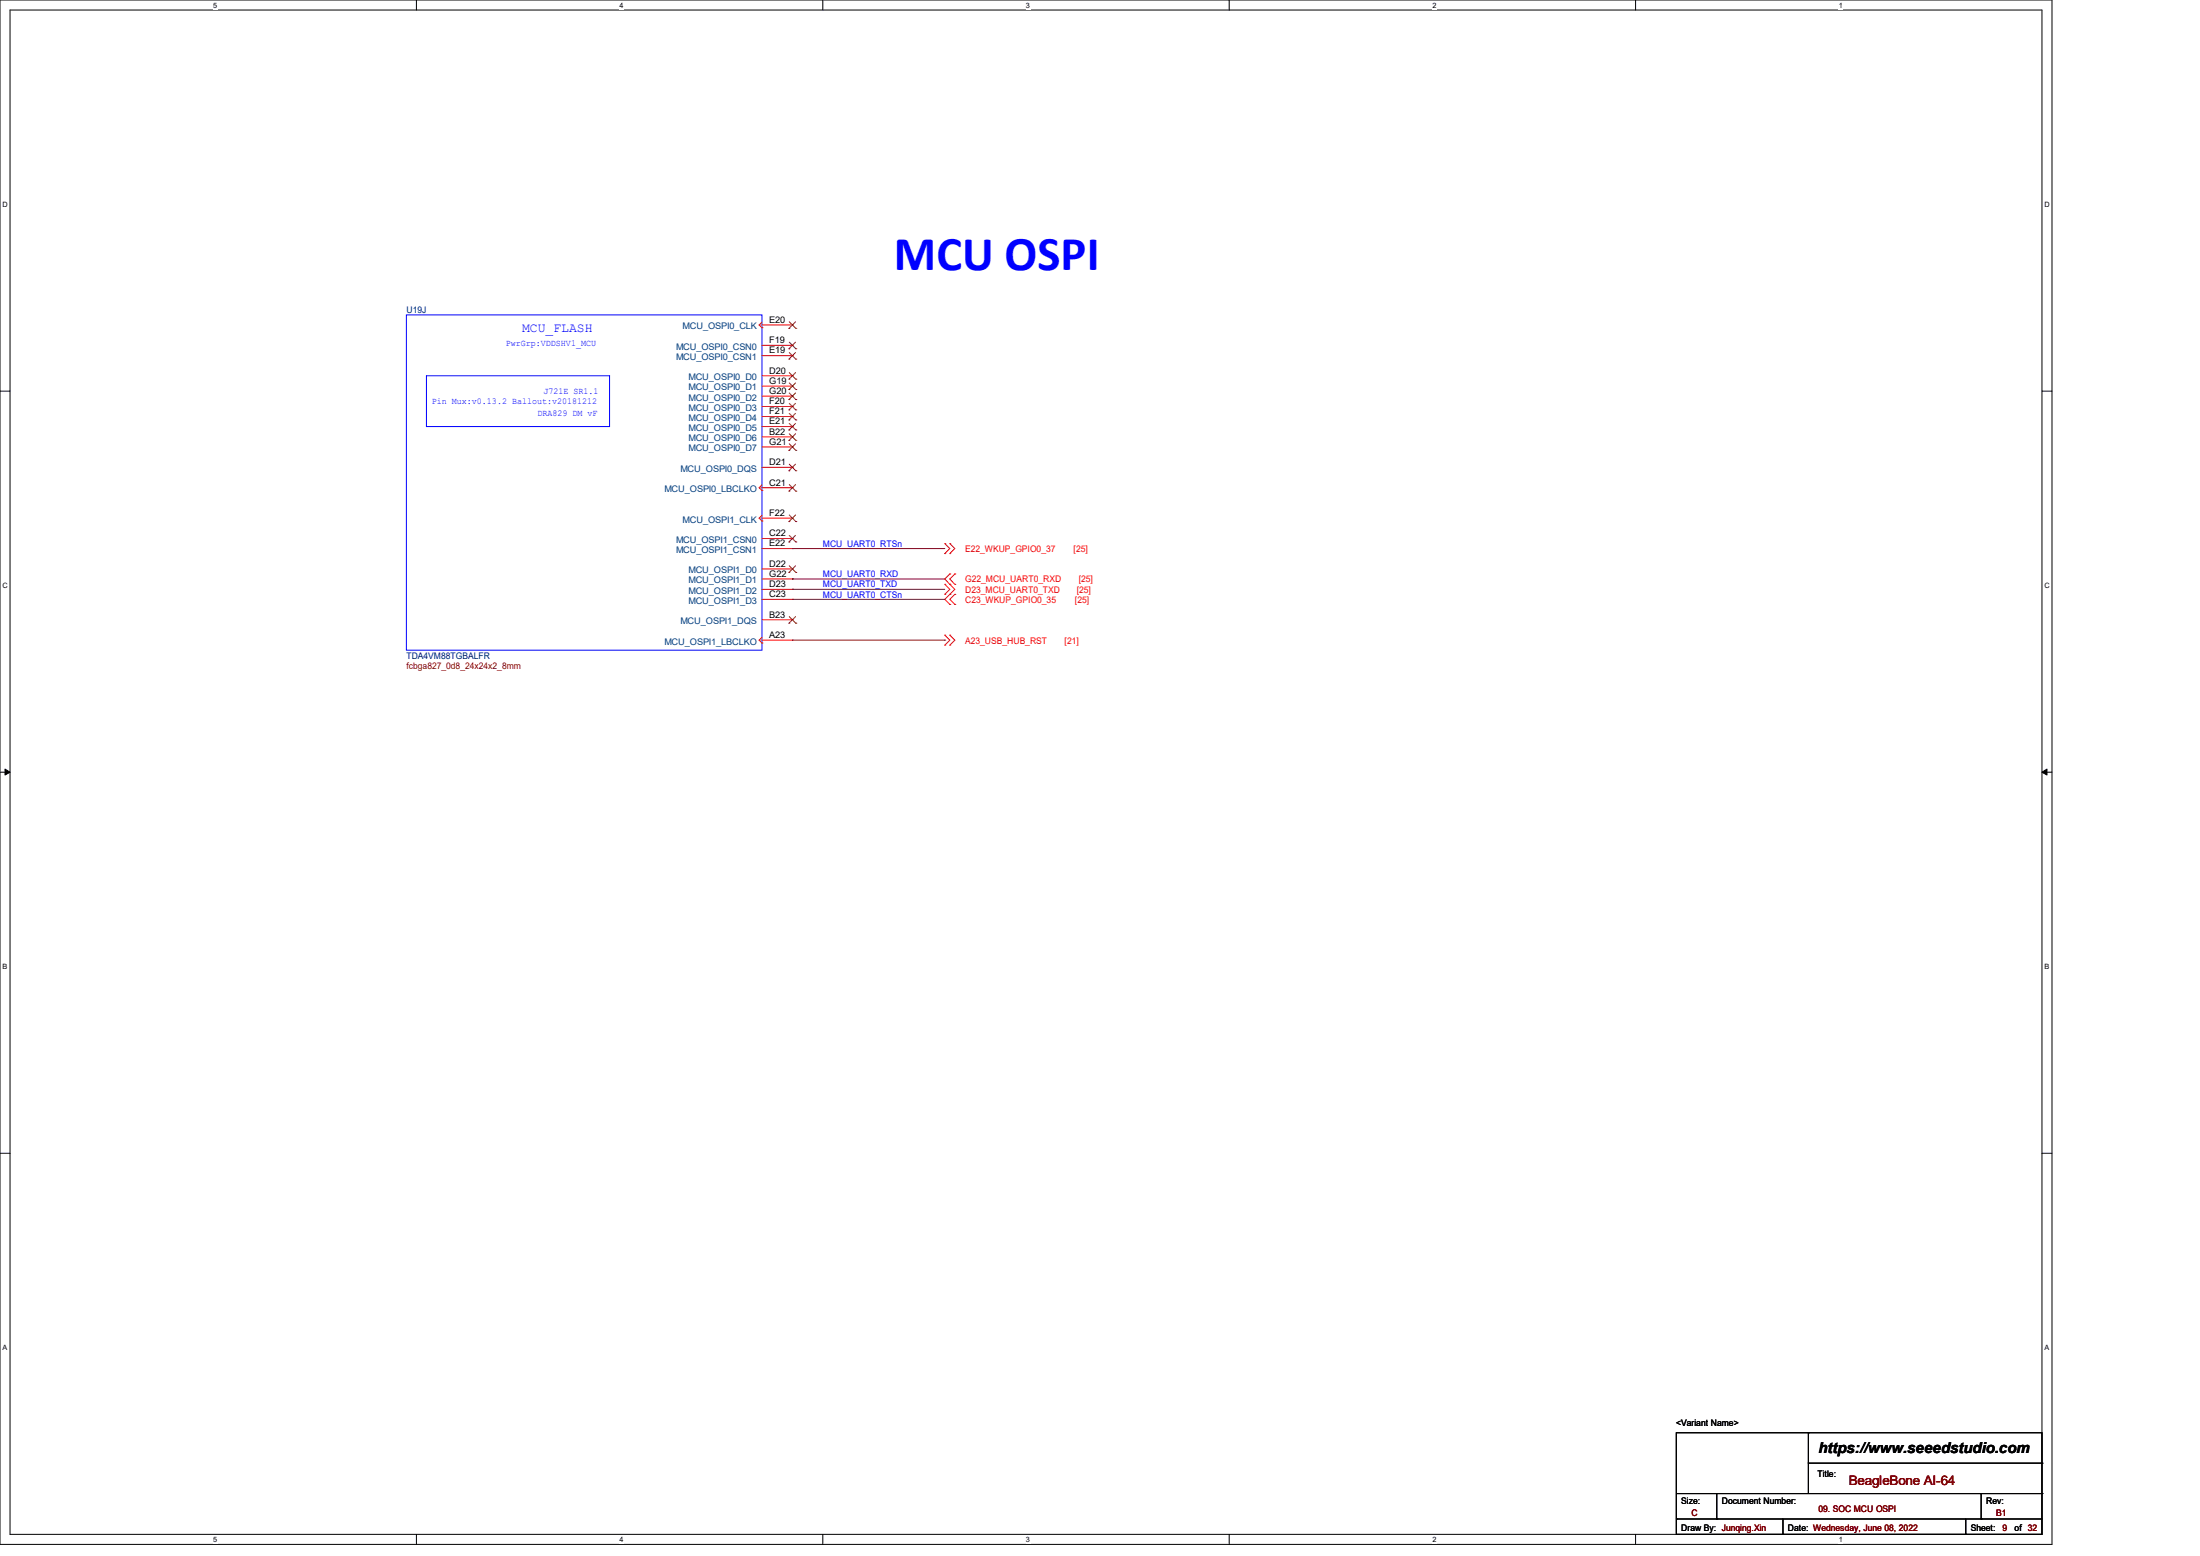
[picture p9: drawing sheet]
<svg xmlns="http://www.w3.org/2000/svg" width="297mm" height="210mm" viewBox="0 0 297 210" stroke-linecap="round" stroke-linejoin="round" font-family="sans-serif">
<path d="M0 0h277v208.4h-277zM1.4 1.4h274.3v205.7h-274.3z" fill="none" stroke="#000" stroke-width=".14"/>
<g fill="#fff">
<path d="M28.8 .1h.5v1.1h-.5z"/>
<path d="M28.8 207.2h.5v1.1h-.5z"/>
</g>
<path d="M56.2 0v1.4M56.2 207.1v1.3" fill="none" stroke="#000" stroke-width=".14"/>
<g fill="#fff">
<path d="M83.7 .1h.5v1.1h-.5z"/>
<path d="M83.7 207.2h.5v1.1h-.5z"/>
</g>
<path d="M111.1 0v1.4M111.1 207.1v1.3" fill="none" stroke="#000" stroke-width=".14"/>
<g fill="#fff">
<path d="M138.5 .1h.6v1.1h-.6z"/>
<path d="M138.5 207.2h.6v1.1h-.6z"/>
</g>
<path d="M165.9 0v1.4M165.9 207.1v1.3" fill="none" stroke="#000" stroke-width=".14"/>
<g fill="#fff">
<path d="M193.4 .1h.5v1.1h-.5z"/>
<path d="M193.4 207.2h.5v1.1h-.5z"/>
</g>
<path d="M220.8 0v1.4M220.8 207.1v1.3" fill="none" stroke="#000" stroke-width=".14"/>
<g fill="#fff">
<path d="M248.2 .1h.6v1.1h-.6z"/>
<path d="M248.2 207.2h.6v1.1h-.6z"/>
<path d="M.3 27.1h.8v1.1h-.8z"/>
<path d="M276 27.1h.7v1.1h-.7z"/>
<path d="M.3 78.5h.8v1.1h-.8z"/>
<path d="M276 78.5h.7v1.1h-.7z"/>
</g>
<path d="M0 52.8h1.4M275.7 52.8h1.3" fill="none" stroke="#000" stroke-width=".14"/>
<g fill="#fff">
<path d="M.3 129.9h.7v1.1h-.7z"/>
<path d="M276 129.9h.6v1.1h-.6z"/>
</g>
<path d="M0 104.2h1.4M275.7 104.2h1.3" fill="none" stroke="#000" stroke-width=".14"/>
<path d="M.7 103.8l.7 .4-.7 .4zM275.7 104.2l.7-.4v.8z" fill="#000" stroke="#000" stroke-width=".14"/>
<g fill="#fff">
<path d="M.3 181.4h.7v1.1h-.7z"/>
<path d="M276 181.4h.6v1.1h-.6z"/>
</g>
<g fill="none" stroke="#000" stroke-width=".14">
<path d="M0 155.7h1.4M275.7 155.7h1.3M226.3 193.4h49.4v13.7h-49.4zM244.1 193.4h.1M244.1 193.4v8.2M244.1 197.5h31.6M275.7 197.5h.1M226.3 205h.1M226.3 205h49.4M226.3 201.6h49.4M231.8 205h.1M231.8 201.6v3.4"/>
<path d="M240.7 207.1h.1M240.7 205v2.1M265.4 207.1h.1M265.4 205v2.1M267.5 205h.1M267.5 201.6v3.4M275.7 201.6h.1"/>
</g>
<g fill="none" stroke="#f00" stroke-width=".14">
<path d="M102.5 43.9h.1M102.5 43.9l.4 .3M102.9 44.2h.1M102.9 43.5l-.4 .4M102.9 43.9h4.1M102.9 46.6h4.1M102.9 48h4.1M102.9 50.7h4.1M102.9 52.1h4.1M102.9 53.5h4.1M102.9 54.9h4.1M102.9 56.2h4.1"/>
<path d="M102.9 57.6h4.1M102.9 59h4.1M107 43.9h.1M107 46.6h.1M107 48h.1M107 50.7h.1M107 52.1h.1M107 53.5h.1M107 54.9h.1M107 56.2h.1M107 57.6h.1M107 59h.1"/>
<path d="M102.5 65.8h.1M102.5 69.9h.1M102.5 65.8l.4 .4M102.5 69.9l.4 .4M102.9 66.2h.1M102.9 70.3h.1M102.9 60.3h4.1M102.9 63.1h4.1M102.9 65.4l-.4 .4M102.9 65.8h4.1M102.9 69.6l-.4 .3M102.9 69.9h4.1"/>
<path d="M102.9 72.7h4.1M102.9 74h4.1M102.9 76.8h4.1M102.9 78.1h4.1M102.9 79.5h4.1M107 60.3h.1M107 63.1h.1M107 65.8h.1M107 69.9h.1M107 72.7h.1M107 74h.1M107 76.8h.1"/>
<path d="M107 78.1h.1M107 79.5h.1M127.6 78.9h.1M127.6 73.4h.1M127.6 74.7h.1M127.6 78.9l.6 .6-.6 .7M127.6 73.4l.6 .6-.6 .7M128.2 78.9h.1M128.2 77.5h.1M128.2 73.4h.1M128.2 74.7h.1M128.2 78.9l.7 .6-1.3 1.4 .6 .7"/>
<path d="M128.2 77.5l-.6 .6 .6 .8M128.2 73.4l.7 .6-.7 .7M128.9 78.9h.1M128.9 77.5h.1M128.9 77.5l-.7 .6 .7 .8M102.5 86.4h.1M102.5 86.4l.4 .4M102.9 86.8h.1M102.9 80.9h4.1M102.9 83.7h4.1M102.9 86l-.4 .4M102.9 86.4h4.1"/>
<path d="M107 80.9h.1M107 83.7h.1M107 86.4h.1M127.6 80.2h.1M127.6 85.7h.1M127.6 87.1h.1M127.6 85.7l.6 .7-.6 .7M128.2 80.2h.1M128.2 81.6h.1M128.2 85.7h.1M128.2 87.1h.1M128.2 85.7l.7 .7-.7 .7"/>
<path d="M128.9 81.6h.1M128.9 80.2h.1M128.9 80.2l-.7 .7 .7 .7"/>
</g>
<path d="M54.9 42.5h48v45.3h-48zM57.6 50.7h24.7v6.9h-24.7z" fill="none" stroke="#00f" stroke-width=".14"/>
<g fill="none" stroke="#7f3f00" stroke-width=".14">
<path d="M106.5 44.3h.1M106.5 47.1h.1M106.5 48.5h.1M106.5 51.2h.1M106.5 52.6h.1M106.5 53.9h.1M106.5 55.3h.1M106.5 56.7h.1M106.5 58h.1M106.5 59.4h.1M106.6 43.4l.8 .9M106.6 46.2l.8 .9"/>
<path d="M106.6 47.6l.8 .9M106.6 50.3l.8 .9M106.6 51.7l.8 .9M106.6 53l.8 .9M106.6 54.4l.8 .9M106.6 55.8l.8 .9M106.6 57.1l.8 .9M106.6 58.5l.8 .9M106.6 59.9l.8 .9M107.4 43.4l-.9 .9M107.4 46.2l-.9 .9M107.4 47.6l-.9 .9"/>
<path d="M107.4 50.3l-.9 .9M107.4 51.7l-.9 .9M107.4 53l-.9 .9M107.4 54.4l-.9 .9M107.4 55.8l-.9 .9M107.4 57.1l-.9 .9M107.4 58.5l-.9 .9M107.4 59.9l-.9 .9M107.4 44.3h.1M107.4 47.1h.1M107.4 48.5h.1M107.4 51.2h.1"/>
<path d="M107.4 52.6h.1M107.4 53.9h.1M107.4 55.3h.1M107.4 56.7h.1M107.4 58h.1M107.4 59.4h.1M106.5 60.8h.1M106.5 63.5h.1M106.5 66.3h.1M106.5 70.4h.1M106.5 73.2h.1M106.5 77.3h.1"/>
<path d="M106.6 62.7l.8 .8M106.6 65.4l.8 .9M106.6 69.5l.8 .9M106.6 72.3l.8 .9M106.6 76.4l.8 .9M107.4 62.7l-.9 .8M107.4 65.4l-.9 .9M107.4 69.5l-.9 .9M107.4 72.3l-.9 .9M107.4 76.4l-.9 .9M107.4 60.8h.1M107.4 63.5h.1"/>
<path d="M107.4 66.3h.1M107.4 70.4h.1M107.4 73.2h.1M107.4 77.3h.1M106.5 84.1h.1M106.6 83.2l.8 .9M107.4 83.2l-.9 .9M107.4 84.1h.1"/>
</g>
<path d="M107 78.1h.1M107 79.5h.1M107 74h.1M107 78.1h20.6M107 79.5h20.6M107 74h20.6M107 80.9h.1M107 80.9h20.6M107 86.4h20.6M127.6 86.4h.1" fill="none" stroke="#7f003f" stroke-width=".14"/>
<text font-size="6.6" fill="#00f" x="120.7" y="36.4">MCU OSPI</text>
<text font-size="2" x="245.5" y="196.1">https://www.seeedstudio.com</text>
<text font-size="1.8" fill="#00f" x="70.5" y="44.9">MCU_FLASH</text>
<text font-size="1.8" fill="#7f0000" x="249.6" y="200.5">BeagleBone AI-64</text>
<g font-size="1.2" fill="#00007f">
<text x="54.9" y="42.3">U19J</text>
<text x="54.9" y="88.9">TDA4VM88TGBALFR</text>
</g>
<g font-size="1.2" fill="#00f">
<text x="68.3" y="46.7">PwrGrp:VDDSHV1_MCU</text>
<text x="73.4" y="53.1">J721E SR1.1</text>
<text x="58.3" y="54.5">Pin Mux:v0.13.2 Ballout:v20181212</text>
<text x="72.6" y="56.1">DRA829 DM vF</text>
<text x="111.1" y="73.8">MCU_UART0_RTSn</text>
<text x="111.1" y="77.9">MCU_UART0_RXD</text>
<text x="111.1" y="79.3">MCU_UART0_TXD</text>
<text x="111.1" y="80.7">MCU_UART0_CTSn</text>
</g>
<g font-size="1.2" fill="#003f7f">
<text x="91.3" y="47.2">MCU_OSPI0_CSN0</text>
<text x="92.2" y="44.4">MCU_OSPI0_CLK</text>
<text x="91.3" y="48.6">MCU_OSPI0_CSN1</text>
<text x="93" y="51.3">MCU_OSPI0_D0</text>
<text x="93" y="52.7">MCU_OSPI0_D1</text>
<text x="93" y="54.1">MCU_OSPI0_D2</text>
<text x="93" y="55.5">MCU_OSPI0_D3</text>
<text x="93" y="56.8">MCU_OSPI0_D4</text>
<text x="93" y="58.2">MCU_OSPI0_D5</text>
<text x="93" y="59.6">MCU_OSPI0_D6</text>
<text x="91.9" y="63.7">MCU_OSPI0_DQS</text>
<text x="93" y="60.9">MCU_OSPI0_D7</text>
<text x="89.7" y="66.4">MCU_OSPI0_LBCLKO</text>
<text x="92.2" y="70.5">MCU_OSPI1_CLK</text>
<text x="91.3" y="73.3">MCU_OSPI1_CSN0</text>
<text x="91.3" y="74.6">MCU_OSPI1_CSN1</text>
<text x="93" y="77.4">MCU_OSPI1_D0</text>
<text x="93" y="78.7">MCU_OSPI1_D1</text>
<text x="93" y="80.1">MCU_OSPI1_D2</text>
<text x="93" y="81.5">MCU_OSPI1_D3</text>
<text x="89.7" y="87">MCU_OSPI1_LBCLKO</text>
<text x="91.9" y="84.2">MCU_OSPI1_DQS</text>
</g>
<g font-size="1.2">
<text x="103.8" y="43.6">E20</text>
<text x="103.8" y="46.3">F19</text>
<text x="103.8" y="47.7">E19</text>
<text x="103.8" y="50.4">D20</text>
<text x="103.8" y="51.8">G19</text>
<text x="103.8" y="53.2">G20</text>
<text x="103.8" y="54.6">F20</text>
<text x="103.8" y="55.9">F21</text>
<text x="103.8" y="57.3">E21</text>
<text x="103.8" y="58.7">B22</text>
<text x="103.8" y="60">G21</text>
<text x="103.8" y="62.8">D21</text>
<text x="103.8" y="65.5">C21</text>
<text x="103.8" y="69.6">F22</text>
<text x="103.8" y="72.4">C22</text>
<text x="103.8" y="73.7">E22</text>
<text x="103.8" y="76.5">D22</text>
<text x="103.8" y="77.8">G22</text>
<text x="103.8" y="79.2">D23</text>
<text x="103.8" y="80.6">C23</text>
<text x="103.8" y="83.4">B23</text>
<text x="103.8" y="86.1">A23</text>
<text x="226.3" y="192.4">&lt;Variant Name&gt;</text>
<text x="227" y="203">Size:</text>
<text x="232.5" y="203">Document Number:</text>
<text x="245.4" y="199.3">Title:</text>
<text x="268.1" y="203">Rev:</text>
<text x="227" y="206.6">Draw By: Junqing.Xin</text>
<text x="241.4" y="206.6">Date: Wednesday, June 08, 2022</text>
<text x="266.1" y="206.6">Sheet:</text>
<text x="272" y="206.6">of 32</text>
</g>
<g font-size="1.2" fill="#f00">
<text x="130.3" y="74.5">E22_WKUP_GPIO0_37</text>
<text x="144.9" y="74.5">[25]</text>
<text x="130.3" y="80">D23_MCU_UART0_TXD</text>
<text x="130.3" y="78.6">G22_MCU_UART0_RXD</text>
<text x="130.3" y="81.4">C23_WKUP_GPIO0_35</text>
<text x="145.1" y="81.4">[25]</text>
<text x="145.4" y="80">[25]</text>
<text x="145.6" y="78.6">[25]</text>
<text x="130.3" y="86.9">A23_USB_HUB_RST</text>
<text x="143.7" y="86.9">[21]</text>
</g>
<g font-size="1.2" fill="#7f0000">
<text x="54.9" y="90.3">fcbga827_0d8_24x24x2_8mm</text>
<text x="228.3" y="204.6">C</text>
<text x="245.5" y="204.1">09. SOC MCU OSPI</text>
<text x="269.5" y="204.6">B1</text>
<text x="270.3" y="206.6">9</text>
</g>
<g font-size="1">
<text x="28.8" y="1">5</text>
<text x="83.7" y="1">4</text>
<text x="138.5" y="1">3</text>
<text x="193.4" y="1">2</text>
<text x="248.2" y="1">1</text>
<text x=".3" y="27.9">D</text>
<text x="276" y="27.9">D</text>
<text x=".3" y="79.4">C</text>
<text x="276" y="79.4">C</text>
<text x=".3" y="130.8">B</text>
<text x="276" y="130.8">B</text>
<text x=".3" y="182.2">A</text>
<text x="276" y="182.2">A</text>
<text x="28.8" y="208.1">5</text>
<text x="83.7" y="208.1">4</text>
<text x="138.5" y="208.1">3</text>
<text x="193.4" y="208.1">2</text>
<text x="248.2" y="208.1">1</text>
</g>
</svg>
